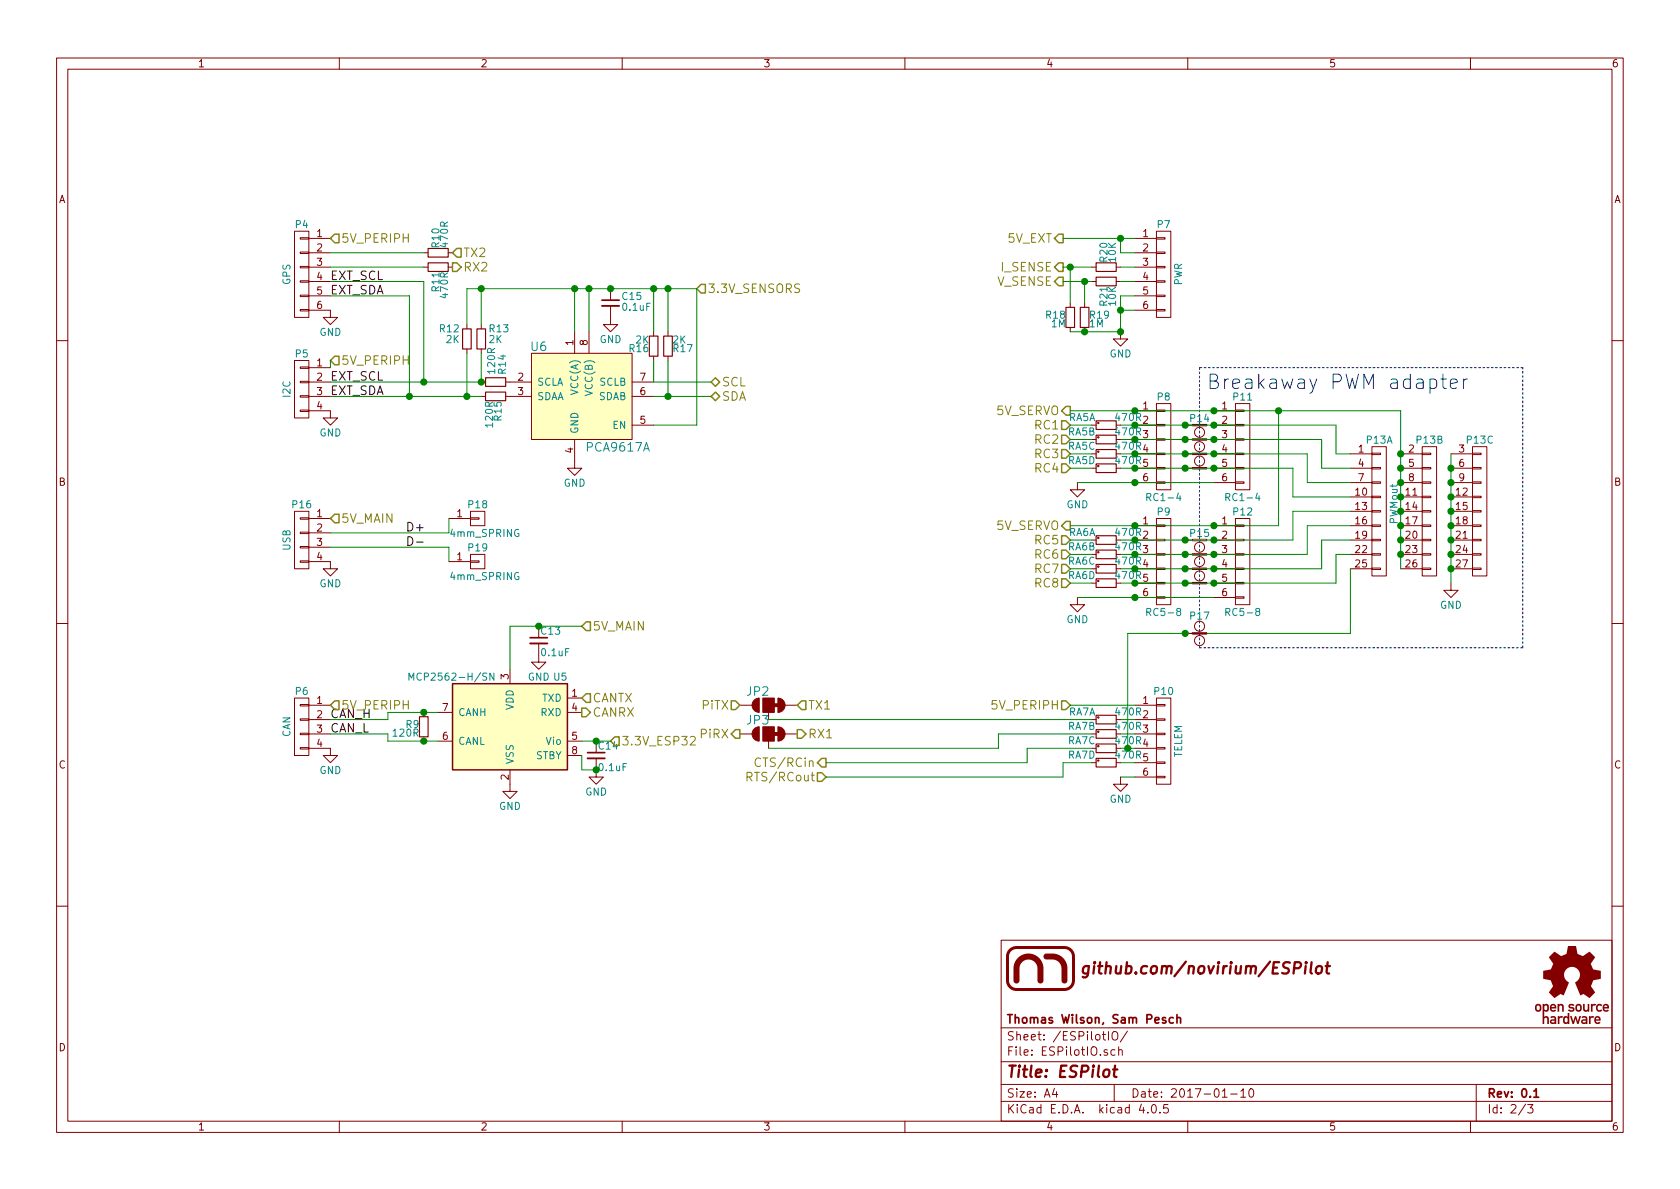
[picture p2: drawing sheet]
EESchema Schematic File Version 2
LIBS:ESPilot
LIBS:power
LIBS:device
LIBS:transistors
LIBS:conn
LIBS:linear
LIBS:regul
LIBS:74xx
LIBS:cmos4000
LIBS:adc-dac
LIBS:memory
LIBS:xilinx
LIBS:microcontrollers
LIBS:dsp
LIBS:microchip
LIBS:analog_switches
LIBS:motorola
LIBS:texas
LIBS:intel
LIBS:audio
LIBS:interface
LIBS:digital-audio
LIBS:philips
LIBS:display
LIBS:cypress
LIBS:siliconi
LIBS:opto
LIBS:atmel
LIBS:contrib
LIBS:valves
LIBS:ESPilot-cache
EELAYER 25 0
EELAYER END
$Descr A4 11693 8268
encoding utf-8
Sheet 2 3
Title "ESPilot"
Date "2017-01-10"
Rev "0.1"
Comp "Thomas Wilson, Sam Pesch"
Comment1 ""
Comment2 "ESPilot"
Comment3 ""
Comment4 ""
$EndDescr
$Comp
L CONN_01X06 P10
U 1 1
P 8100 5150
F 0 "P10" H 8100 5500 50  0000 C CNN
F 1 "TELEM" V 8200 5150 50  0000 C CNN
F 2 "ESPilot:JST_GH_BM06B-GHS-TBT_06x1.25mm_Straight" H 8100 5150 50  0001 C CNN
F 3 "" H 8100 5150 50  0000 C CNN
	1    8100 5150
	1    0    0    -1  
$EndComp
$Comp
L CONN_01X06 P4
U 1 1
P 2100 1900
F 0 "P4" H 2100 2250 50  0000 C CNN
F 1 "GPS" V 2200 1900 50  0000 C CNN
F 2 "ESPilot:JST_GH_BM06B-GHS-TBT_06x1.25mm_Straight" H 2100 1900 50  0001 C CNN
F 3 "" H 2100 1900 50  0000 C CNN
	1    2100 1900
	-1   0    0    -1  
$EndComp
Text Label 2300 1950 0    60   ~ 0
EXT_SCL
Text Label 2300 2050 0    60   ~ 0
EXT_SDA
$Comp
L CONN_01X04 P6
U 1 1
P 2100 5050
F 0 "P6" H 2100 5300 50  0000 C CNN
F 1 "CAN" V 2200 5050 50  0000 C CNN
F 2 "ESPilot:JST_GH_BM04B-GHS-TBT_04x1.25mm_Straight" H 2100 5050 50  0001 C CNN
F 3 "" H 2100 5050 50  0000 C CNN
	1    2100 5050
	-1   0    0    -1  
$EndComp
$Comp
L CONN_01X04 P5
U 1 1
P 2100 2700
F 0 "P5" H 2100 2950 50  0000 C CNN
F 1 "I2C" V 2200 2700 50  0000 C CNN
F 2 "ESPilot:JST_GH_BM04B-GHS-TBT_04x1.25mm_Straight" H 2100 2700 50  0001 C CNN
F 3 "" H 2100 2700 50  0000 C CNN
	1    2100 2700
	-1   0    0    -1  
$EndComp
$Comp
L CONN_01X06 P7
U 1 1
P 8100 1900
F 0 "P7" H 8100 2250 50  0000 C CNN
F 1 "PWR" V 8200 1900 50  0000 C CNN
F 2 "ESPilot:JST_GH_BM06B-GHS-TBT_06x1.25mm_Straight" H 8100 1900 50  0001 C CNN
F 3 "" H 8100 1900 50  0000 C CNN
	1    8100 1900
	1    0    0    -1  
$EndComp
$Comp
L CONN_01X06 P8
U 1 1
P 8100 3100
F 0 "P8" H 8100 3450 50  0000 C CNN
F 1 "RC1-4" H 8100 2750 50  0000 C CNN
F 2 "ESPilot:JST_GH_BM06B-GHS-TBT_06x1.25mm_Straight" H 8100 3100 50  0001 C CNN
F 3 "" H 8100 3100 50  0000 C CNN
	1    8100 3100
	1    0    0    -1  
$EndComp
$Comp
L MCP2562-H/SN U5
U 1 1
P 3550 5050
F 0 "U5" H 3150 5400 50  0000 L CNN
F 1 "MCP2562-H/SN" H 3650 5400 50  0000 L CNN
F 2 "Housings_DFN_QFN:DFN-8-1EP_3x3mm_Pitch0.65mm" H 3550 4550 50  0001 C CIN
F 3 "" H 3550 5050 50  0000 C CNN
F 4 "MCP2562-E/MF-ND" H 3550 5050 60  0001 C CNN "Sup_DigiKey"
F 5 "MCP2562-E/MF" H 3550 5050 60  0001 C CNN "Man_Microchip"
	1    3550 5050
	-1   0    0    -1  
$EndComp
$Comp
L GND #PWR024
U 1 1
P 4150 5350
F 0 "#PWR024" H 4150 5100 50  0001 C CNN
F 1 "GND" H 4150 5200 50  0000 C CNN
F 2 "" H 4150 5350 50  0000 C CNN
F 3 "" H 4150 5350 50  0000 C CNN
	1    4150 5350
	-1   0    0    -1  
$EndComp
$Comp
L GND #PWR025
U 1 1
P 3550 5450
F 0 "#PWR025" H 3550 5200 50  0001 C CNN
F 1 "GND" H 3550 5300 50  0000 C CNN
F 2 "" H 3550 5450 50  0000 C CNN
F 3 "" H 3550 5450 50  0000 C CNN
	1    3550 5450
	-1   0    0    -1  
$EndComp
$Comp
L C_Small C13
U 1 1
P 3750 4450
F 0 "C13" H 3760 4520 50  0000 L CNN
F 1 "0.1uF" H 3760 4370 50  0000 L CNN
F 2 "Capacitors_SMD:C_0603" H 3750 4450 50  0001 C CNN
F 3 "" H 3750 4450 50  0000 C CNN
	1    3750 4450
	1    0    0    -1  
$EndComp
$Comp
L GND #PWR026
U 1 1
P 3750 4550
F 0 "#PWR026" H 3750 4300 50  0001 C CNN
F 1 "GND" H 3750 4400 50  0000 C CNN
F 2 "" H 3750 4550 50  0000 C CNN
F 3 "" H 3750 4550 50  0000 C CNN
	1    3750 4550
	-1   0    0    -1  
$EndComp
$Comp
L GND #PWR027
U 1 1
P 7500 3350
F 0 "#PWR027" H 7500 3100 50  0001 C CNN
F 1 "GND" H 7500 3200 50  0000 C CNN
F 2 "" H 7500 3350 50  0000 C CNN
F 3 "" H 7500 3350 50  0000 C CNN
	1    7500 3350
	-1   0    0    -1  
$EndComp
$Comp
L CONN_01X06 P9
U 1 1
P 8100 3900
F 0 "P9" H 8100 4250 50  0000 C CNN
F 1 "RC5-8" H 8100 3550 50  0000 C CNN
F 2 "ESPilot:JST_GH_BM06B-GHS-TBT_06x1.25mm_Straight" H 8100 3900 50  0001 C CNN
F 3 "" H 8100 3900 50  0000 C CNN
	1    8100 3900
	1    0    0    -1  
$EndComp
$Comp
L GND #PWR028
U 1 1
P 7500 4150
F 0 "#PWR028" H 7500 3900 50  0001 C CNN
F 1 "GND" H 7500 4000 50  0000 C CNN
F 2 "" H 7500 4150 50  0000 C CNN
F 3 "" H 7500 4150 50  0000 C CNN
	1    7500 4150
	-1   0    0    -1  
$EndComp
$Comp
L R_Small R9
U 1 1
P 2950 5050
F 0 "R9" H 2980 5070 50  0000 L CNN
F 1 "120R" H 2980 5010 50  0000 L CNN
F 2 "Resistors_SMD:R_0603" H 2950 5050 50  0001 C CNN
F 3 "" H 2950 5050 50  0000 C CNN
	1    2950 5050
	-1   0    0    -1  
$EndComp
Text Label 2300 5100 0    60   ~ 0
CAN_L
Text Label 2300 5000 0    60   ~ 0
CAN_H
$Comp
L GND #PWR029
U 1 1
P 2300 5200
F 0 "#PWR029" H 2300 4950 50  0001 C CNN
F 1 "GND" H 2300 5050 50  0000 C CNN
F 2 "" H 2300 5200 50  0000 C CNN
F 3 "" H 2300 5200 50  0000 C CNN
	1    2300 5200
	-1   0    0    -1  
$EndComp
$Comp
L C_Small C14
U 1 1
P 4150 5250
F 0 "C14" H 4160 5320 50  0000 L CNN
F 1 "0.1uF" H 4160 5170 50  0000 L CNN
F 2 "Capacitors_SMD:C_0603" H 4150 5250 50  0001 C CNN
F 3 "" H 4150 5250 50  0000 C CNN
	1    4150 5250
	1    0    0    -1  
$EndComp
$Comp
L GND #PWR030
U 1 1
P 7800 5400
F 0 "#PWR030" H 7800 5150 50  0001 C CNN
F 1 "GND" H 7800 5250 50  0000 C CNN
F 2 "" H 7800 5400 50  0000 C CNN
F 3 "" H 7800 5400 50  0000 C CNN
	1    7800 5400
	-1   0    0    -1  
$EndComp
$Comp
L GND #PWR031
U 1 1
P 7800 2300
F 0 "#PWR031" H 7800 2050 50  0001 C CNN
F 1 "GND" H 7800 2150 50  0000 C CNN
F 2 "" H 7800 2300 50  0000 C CNN
F 3 "" H 7800 2300 50  0000 C CNN
	1    7800 2300
	-1   0    0    -1  
$EndComp
$Comp
L CONN_01X06 P11
U 1 1
P 8650 3100
F 0 "P11" H 8650 3450 50  0000 C CNN
F 1 "RC1-4" H 8650 2750 50  0000 C CNN
F 2 "ESPilot:JST_GH_BM06B-GHS-TBT_06x1.25mm_Straight" H 8650 3100 50  0001 C CNN
F 3 "" H 8650 3100 50  0000 C CNN
	1    8650 3100
	1    0    0    -1  
$EndComp
$Comp
L CONN_03X09_Split P13
U 1 1
P 9600 3500
F 0 "P13" H 9600 3950 50  0000 C CNN
F 1 "PWMout" V 9700 3500 50  0000 C CNN
F 2 "ESPilot:Pin_Header_Angled_3x09" H 9600 3500 50  0001 C CNN
F 3 "" H 9600 3500 50  0000 C CNN
	1    9600 3500
	1    0    0    -1  
$EndComp
$Comp
L CONN_03X09_Split P13
U 2 1
P 9950 3500
F 0 "P13" H 9950 3950 50  0000 C CNN
F 1 "PWMout" V 10050 3500 50  0001 C CNN
F 2 "ESPilot:Pin_Header_Angled_3x09" H 9950 3500 50  0001 C CNN
F 3 "" H 9950 3500 50  0000 C CNN
	2    9950 3500
	1    0    0    -1  
$EndComp
$Comp
L CONN_03X09_Split P13
U 3 1
P 10300 3500
F 0 "P13" H 10300 3950 50  0000 C CNN
F 1 "PWMout" V 10400 3500 50  0001 C CNN
F 2 "ESPilot:Pin_Header_Angled_3x09" H 10300 3500 50  0001 C CNN
F 3 "" H 10300 3500 50  0000 C CNN
	3    10300 3500
	1    0    0    -1  
$EndComp
$Comp
L CONN_01X06 P12
U 1 1
P 8650 3900
F 0 "P12" H 8650 4250 50  0000 C CNN
F 1 "RC5-8" H 8650 3550 50  0000 C CNN
F 2 "ESPilot:JST_GH_BM06B-GHS-TBT_06x1.25mm_Straight" H 8650 3900 50  0001 C CNN
F 3 "" H 8650 3900 50  0000 C CNN
	1    8650 3900
	1    0    0    -1  
$EndComp
$Comp
L GND #PWR032
U 1 1
P 10100 4050
F 0 "#PWR032" H 10100 3800 50  0001 C CNN
F 1 "GND" H 10100 3900 50  0000 C CNN
F 2 "" H 10100 4050 50  0000 C CNN
F 3 "" H 10100 4050 50  0000 C CNN
	1    10100 4050
	-1   0    0    -1  
$EndComp
$Comp
L PCA9617A U6
U 1 1
P 4000 2900
F 0 "U6" H 3750 3400 60  0000 C CNN
F 1 "PCA9617A" H 4300 2700 60  0000 C CNN
F 2 "Housings_SSOP:TSSOP-8_3x3mm_Pitch0.65mm" H 4000 2900 60  0001 C CNN
F 3 "" H 4000 2900 60  0001 C CNN
	1    4000 2900
	1    0    0    -1  
$EndComp
$Comp
L C_Small C15
U 1 1
P 4250 2100
F 0 "C15" H 4325 2150 50  0000 L CNN
F 1 "0.1uF" H 4325 2075 50  0000 L CNN
F 2 "Capacitors_SMD:C_0603" H 4250 2100 50  0001 C CNN
F 3 "" H 4250 2100 50  0000 C CNN
	1    4250 2100
	1    0    0    -1  
$EndComp
$Comp
L GND #PWR033
U 1 1
P 4250 2200
F 0 "#PWR033" H 4250 1950 50  0001 C CNN
F 1 "GND" H 4250 2050 50  0000 C CNN
F 2 "" H 4250 2200 50  0000 C CNN
F 3 "" H 4250 2200 50  0000 C CNN
	1    4250 2200
	1    0    0    -1  
$EndComp
$Comp
L GND #PWR034
U 1 1
P 4000 3200
F 0 "#PWR034" H 4000 2950 50  0001 C CNN
F 1 "GND" H 4000 3050 50  0000 C CNN
F 2 "" H 4000 3200 50  0000 C CNN
F 3 "" H 4000 3200 50  0000 C CNN
	1    4000 3200
	1    0    0    -1  
$EndComp
$Comp
L R_Small R16
U 1 1
P 4550 2400
F 0 "R16" H 4580 2420 50  0000 L CNN
F 1 "2K" H 4580 2360 50  0000 L CNN
F 2 "Resistors_SMD:R_0603" H 4550 2400 50  0001 C CNN
F 3 "" H 4550 2400 50  0000 C CNN
	1    4550 2400
	-1   0    0    1   
$EndComp
$Comp
L R_Small R17
U 1 1
P 4650 2400
F 0 "R17" H 4680 2420 50  0000 L CNN
F 1 "2K" H 4680 2360 50  0000 L CNN
F 2 "Resistors_SMD:R_0603" H 4650 2400 50  0001 C CNN
F 3 "" H 4650 2400 50  0000 C CNN
	1    4650 2400
	1    0    0    1   
$EndComp
$Comp
L R_Small R14
U 1 1
P 3450 2650
F 0 "R14" H 3500 2700 50  0000 L CNN
F 1 "120R" H 3500 2625 50  0000 L CNN
F 2 "Resistors_SMD:R_0603" H 3450 2650 50  0001 C CNN
F 3 "" H 3450 2650 50  0000 C CNN
	1    3450 2650
	0    1    -1   0   
$EndComp
$Comp
L R_Small R13
U 1 1
P 3350 2350
F 0 "R13" H 3400 2425 50  0000 L CNN
F 1 "2K" H 3400 2350 50  0000 L CNN
F 2 "Resistors_SMD:R_0603" H 3350 2350 50  0001 C CNN
F 3 "" H 3350 2350 50  0000 C CNN
	1    3350 2350
	1    0    0    -1  
$EndComp
$Comp
L R_Small R12
U 1 1
P 3250 2350
F 0 "R12" H 3300 2425 50  0000 L CNN
F 1 "2K" H 3300 2350 50  0000 L CNN
F 2 "Resistors_SMD:R_0603" H 3250 2350 50  0001 C CNN
F 3 "" H 3250 2350 50  0000 C CNN
	1    3250 2350
	-1   0    0    -1  
$EndComp
$Comp
L R_Small R15
U 1 1
P 3450 2750
F 0 "R15" H 3480 2770 50  0000 L CNN
F 1 "120R" H 3480 2710 50  0000 L CNN
F 2 "Resistors_SMD:R_0603" H 3450 2750 50  0001 C CNN
F 3 "" H 3450 2750 50  0000 C CNN
	1    3450 2750
	0    1    1    0   
$EndComp
Text Label 2300 2650 0    60   ~ 0
EXT_SCL
Text Label 2300 2750 0    60   ~ 0
EXT_SDA
$Comp
L GND #PWR035
U 1 1
P 2300 2850
F 0 "#PWR035" H 2300 2600 50  0001 C CNN
F 1 "GND" H 2300 2700 50  0000 C CNN
F 2 "" H 2300 2850 50  0000 C CNN
F 3 "" H 2300 2850 50  0000 C CNN
	1    2300 2850
	1    0    0    -1  
$EndComp
$Comp
L GND #PWR036
U 1 1
P 2300 2150
F 0 "#PWR036" H 2300 1900 50  0001 C CNN
F 1 "GND" H 2300 2000 50  0000 C CNN
F 2 "" H 2300 2150 50  0000 C CNN
F 3 "" H 2300 2150 50  0000 C CNN
	1    2300 2150
	1    0    0    -1  
$EndComp
$Comp
L R_Small R11
U 1 1
P 3050 1850
F 0 "R11" H 3080 1870 50  0000 L CNN
F 1 "470R" H 3080 1810 50  0000 L CNN
F 2 "Resistors_SMD:R_0603" H 3050 1850 50  0001 C CNN
F 3 "" H 3050 1850 50  0000 C CNN
	1    3050 1850
	0    -1   1    0   
$EndComp
$Comp
L R_Small R10
U 1 1
P 3050 1750
F 0 "R10" H 3080 1770 50  0000 L CNN
F 1 "470R" H 3080 1710 50  0000 L CNN
F 2 "Resistors_SMD:R_0603" H 3050 1750 50  0001 C CNN
F 3 "" H 3050 1750 50  0000 C CNN
	1    3050 1750
	0    -1   -1   0   
$EndComp
$Comp
L R_Small R20
U 1 1
P 7700 1850
F 0 "R20" H 7730 1870 50  0000 L CNN
F 1 "10K" H 7730 1810 50  0000 L CNN
F 2 "Resistors_SMD:R_0603" H 7700 1850 50  0001 C CNN
F 3 "" H 7700 1850 50  0000 C CNN
	1    7700 1850
	0    -1   -1   0   
$EndComp
$Comp
L R_Small R21
U 1 1
P 7700 1950
F 0 "R21" H 7730 1970 50  0000 L CNN
F 1 "10K" H 7730 1910 50  0000 L CNN
F 2 "Resistors_SMD:R_0603" H 7700 1950 50  0001 C CNN
F 3 "" H 7700 1950 50  0000 C CNN
	1    7700 1950
	0    -1   1    0   
$EndComp
$Comp
L R_Small R19
U 1 1
P 7550 2200
F 0 "R19" H 7580 2220 50  0000 L CNN
F 1 "1M" H 7580 2160 50  0000 L CNN
F 2 "Resistors_SMD:R_0603" H 7550 2200 50  0001 C CNN
F 3 "" H 7550 2200 50  0000 C CNN
	1    7550 2200
	1    0    0    -1  
$EndComp
$Comp
L R_Small R18
U 1 1
P 7450 2200
F 0 "R18" H 7480 2220 50  0000 L CNN
F 1 "1M" H 7480 2160 50  0000 L CNN
F 2 "Resistors_SMD:R_0603" H 7450 2200 50  0001 C CNN
F 3 "" H 7450 2200 50  0000 C CNN
	1    7450 2200
	-1   0    0    -1  
$EndComp
$Comp
L JUMPER_OPT JP2
U 1 1
P 5350 4900
F 0 "JP2" H 5425 5000 60  0000 C CNN
F 1 "JUMPER_OPT" H 5550 4800 40  0001 C CNN
F 2 "ESPilot:Jumper_Opt-2mm-0.5mm_gap" H 5425 4900 60  0001 C CNN
F 3 "" H 5425 4900 60  0000 C CNN
	1    5350 4900
	-1   0    0    -1  
$EndComp
$Comp
L JUMPER_OPT JP3
U 1 1
P 5350 5100
F 0 "JP3" H 5425 5200 60  0000 C CNN
F 1 "JUMPER_OPT" H 5550 5000 40  0001 C CNN
F 2 "ESPilot:Jumper_Opt-2mm-0.5mm_gap" H 5425 5100 60  0001 C CNN
F 3 "" H 5425 5100 60  0000 C CNN
	1    5350 5100
	-1   0    0    -1  
$EndComp
Text HLabel 7450 4900 0    60   Input ~ 0
5V_PERIPH
Text HLabel 2300 1650 2    60   Input ~ 0
5V_PERIPH
Text HLabel 2300 2500 2    60   Input ~ 0
5V_PERIPH
Text HLabel 2300 4900 2    60   Input ~ 0
5V_PERIPH
Text HLabel 3150 1750 2    60   Input ~ 0
TX2
Text HLabel 3150 1850 2    60   Output ~ 0
RX2
Text HLabel 4850 2000 2    60   Input ~ 0
3.3V_SENSORS
Text HLabel 4950 2650 2    60   BiDi ~ 0
SCL
Text HLabel 4950 2750 2    60   BiDi ~ 0
SDA
Text HLabel 4050 4350 2    60   Input ~ 0
5V_MAIN
Text HLabel 4250 5150 2    60   Input ~ 0
3.3V_ESP32
Text HLabel 4050 4850 2    60   Input ~ 0
CANTX
Text HLabel 4050 4950 2    60   Output ~ 0
CANRX
Text HLabel 7450 2950 0    60   Input ~ 0
RC1
Text HLabel 7450 3050 0    60   Input ~ 0
RC2
Text HLabel 7450 3150 0    60   Input ~ 0
RC3
Text HLabel 7450 3250 0    60   Input ~ 0
RC4
Text HLabel 7450 3750 0    60   Input ~ 0
RC5
Text HLabel 7450 3850 0    60   Input ~ 0
RC6
Text HLabel 7450 3950 0    60   Input ~ 0
RC7
Text HLabel 7450 4050 0    60   Input ~ 0
RC8
Text HLabel 5750 5400 0    60   Input ~ 0
RTS/RCout
Text HLabel 5750 5300 0    60   Output ~ 0
CTS/RCin
Text HLabel 7450 3650 0    60   Output ~ 0
5V_SERVO
Text HLabel 7450 2850 0    60   Output ~ 0
5V_SERVO
Text HLabel 7400 1650 0    60   Output ~ 0
5V_EXT
Text HLabel 7400 1850 0    60   Output ~ 0
I_SENSE
Text HLabel 7400 1950 0    60   Output ~ 0
V_SENSE
Text HLabel 5150 4900 0    60   Input ~ 0
PiTX
Text HLabel 5150 5100 0    60   Output ~ 0
PiRX
Text HLabel 5550 5100 2    60   Output ~ 0
RX1
Text HLabel 5550 4900 2    60   Input ~ 0
TX1
Text Notes 8400 2700 0    100  ~ 0
Breakaway PWM adapter
$Comp
L BREAKAWAY_01X04 P14
U 1 1
P 8350 3100
F 0 "P14" H 8350 3300 50  0000 C CNN
F 1 "BREAKAWAY_01X06" V 8450 3100 50  0001 C CNN
F 2 "ESPilot:4_pin_0.4mm_breakaway" H 8350 3100 50  0001 C CNN
F 3 "" H 8350 3100 50  0000 C CNN
	1    8350 3100
	1    0    0    -1  
$EndComp
$Comp
L BREAKAWAY_01X04 P15
U 1 1
P 8350 3900
F 0 "P15" H 8350 4100 50  0000 C CNN
F 1 "BREAKAWAY_01X06" V 8450 3900 50  0001 C CNN
F 2 "ESPilot:4_pin_0.4mm_breakaway" H 8350 3900 50  0001 C CNN
F 3 "" H 8350 3900 50  0000 C CNN
	1    8350 3900
	1    0    0    -1  
$EndComp
Wire Wire Line
	7400 1650 7800 1650
Wire Wire Line
	7800 1650 7900 1650
Wire Wire Line
	4050 5250 4050 5350
Wire Wire Line
	3550 4350 3750 4350
Wire Wire Line
	3750 4350 4050 4350
Wire Wire Line
	3550 4350 3550 4650
Connection ~ 3750 4350
Wire Wire Line
	2700 5150 2950 5150
Wire Wire Line
	2950 5150 3050 5150
Wire Wire Line
	2700 4950 2950 4950
Wire Wire Line
	2950 4950 3050 4950
Connection ~ 2950 4950
Connection ~ 2950 5150
Wire Wire Line
	2300 5000 2700 5000
Wire Wire Line
	2700 5000 2700 4950
Wire Wire Line
	2700 5150 2700 5100
Wire Wire Line
	2700 5100 2300 5100
Wire Wire Line
	4050 5350 4150 5350
Connection ~ 4150 5350
Wire Wire Line
	4050 5150 4150 5150
Wire Wire Line
	4150 5150 4250 5150
Connection ~ 4150 5150
Wire Wire Line
	5350 5000 7600 5000
Wire Wire Line
	5350 5200 6950 5200
Wire Wire Line
	7600 5100 6950 5100
Wire Wire Line
	6950 5100 6950 5200
Wire Wire Line
	5750 5300 7150 5300
Wire Wire Line
	5750 5400 7400 5400
Wire Wire Line
	7900 2050 7800 2050
Wire Wire Line
	7800 2050 7800 2150
Wire Wire Line
	7800 2150 7800 2300
Wire Wire Line
	7800 2150 7900 2150
Connection ~ 7800 2150
Wire Wire Line
	7900 1750 7800 1750
Wire Wire Line
	7800 1750 7800 1650
Connection ~ 7800 1650
Connection ~ 7900 2850
Connection ~ 7900 3350
Connection ~ 7900 3650
Connection ~ 7900 4150
Wire Wire Line
	9400 3250 9200 3250
Wire Wire Line
	9200 3250 9200 3050
Wire Wire Line
	9400 3350 9100 3350
Wire Wire Line
	9100 3350 9100 3150
Wire Wire Line
	9000 3250 9000 3450
Wire Wire Line
	9000 3450 9400 3450
Wire Wire Line
	9200 3950 9200 3750
Wire Wire Line
	9200 3750 9400 3750
Wire Wire Line
	9400 3650 9100 3650
Wire Wire Line
	9100 3650 9100 3850
Wire Wire Line
	9000 3750 9000 3550
Wire Wire Line
	9000 3550 9400 3550
Wire Wire Line
	8900 3650 8900 2850
Wire Wire Line
	9750 2850 9750 3150
Wire Wire Line
	9750 3150 9750 3250
Wire Wire Line
	9750 3250 9750 3350
Wire Wire Line
	9750 3350 9750 3450
Wire Wire Line
	9750 3450 9750 3550
Wire Wire Line
	9750 3550 9750 3650
Wire Wire Line
	9750 3650 9750 3750
Wire Wire Line
	9750 3750 9750 3850
Wire Wire Line
	9750 3850 9750 3950
Connection ~ 8900 2850
Connection ~ 9750 3150
Connection ~ 9750 3250
Connection ~ 9750 3350
Connection ~ 9750 3450
Connection ~ 9750 3550
Connection ~ 9750 3650
Connection ~ 9750 3750
Wire Wire Line
	10100 3150 10100 3250
Wire Wire Line
	10100 3250 10100 3350
Wire Wire Line
	10100 3350 10100 3450
Wire Wire Line
	10100 3450 10100 3550
Wire Wire Line
	10100 3550 10100 3650
Wire Wire Line
	10100 3650 10100 3750
Wire Wire Line
	10100 3750 10100 3850
Wire Wire Line
	10100 3850 10100 3950
Wire Wire Line
	10100 3950 10100 4050
Connection ~ 10100 3250
Connection ~ 10100 3350
Connection ~ 10100 3450
Connection ~ 10100 3550
Connection ~ 10100 3650
Connection ~ 10100 3750
Connection ~ 10100 3850
Wire Wire Line
	4000 2000 4000 2300
Wire Wire Line
	4100 2000 4100 2300
Connection ~ 4100 2000
Wire Wire Line
	4550 2500 4550 2650
Wire Wire Line
	4550 2750 4650 2750
Wire Wire Line
	4650 2750 4950 2750
Wire Wire Line
	4650 2750 4650 2500
Wire Wire Line
	4650 2000 4650 2300
Connection ~ 4250 2000
Wire Wire Line
	4550 2000 4550 2300
Connection ~ 4550 2000
Wire Wire Line
	4550 2650 4950 2650
Connection ~ 4650 2750
Wire Wire Line
	3350 2650 3350 2450
Wire Wire Line
	3250 2750 3250 2450
Wire Wire Line
	2300 2750 2850 2750
Wire Wire Line
	2850 2750 3250 2750
Wire Wire Line
	3250 2750 3350 2750
Wire Wire Line
	3350 2000 3350 2250
Connection ~ 4000 2000
Wire Wire Line
	3250 2000 3250 2250
Connection ~ 3350 2000
Wire Wire Line
	2300 2650 2950 2650
Wire Wire Line
	2950 2650 3350 2650
Connection ~ 3250 2750
Connection ~ 3350 2650
Wire Wire Line
	2300 1950 2950 1950
Wire Wire Line
	2950 1950 2950 2650
Connection ~ 2950 2650
Wire Wire Line
	2300 2050 2850 2050
Wire Wire Line
	2850 2050 2850 2750
Connection ~ 2850 2750
Wire Wire Line
	3250 2000 3350 2000
Wire Wire Line
	3350 2000 4000 2000
Wire Wire Line
	4000 2000 4100 2000
Wire Wire Line
	4100 2000 4250 2000
Wire Wire Line
	4250 2000 4550 2000
Wire Wire Line
	4550 2000 4650 2000
Wire Wire Line
	4650 2000 4850 2000
Wire Wire Line
	4550 2950 4850 2950
Wire Wire Line
	4850 2950 4850 2000
Connection ~ 4650 2000
Wire Wire Line
	2950 1750 2300 1750
Wire Wire Line
	2300 1850 2950 1850
Wire Wire Line
	7550 2100 7550 1950
Wire Wire Line
	7400 1950 7550 1950
Wire Wire Line
	7550 1950 7600 1950
Wire Wire Line
	7400 1850 7450 1850
Wire Wire Line
	7450 1850 7600 1850
Wire Wire Line
	7450 1850 7450 2100
Connection ~ 7550 1950
Connection ~ 7450 1850
Wire Wire Line
	7800 1950 7900 1950
Wire Wire Line
	7900 1850 7800 1850
Wire Wire Line
	7800 2300 7550 2300
Wire Wire Line
	7550 2300 7450 2300
Connection ~ 7550 2300
Connection ~ 7800 2300
Wire Wire Line
	7400 5400 7400 5300
Wire Wire Line
	7600 5200 7150 5200
Wire Wire Line
	7150 5200 7150 5300
Wire Notes Line
	8350 2550 8350 4500
Wire Notes Line
	8350 4500 10600 4500
Wire Notes Line
	10600 4500 10600 2550
Wire Notes Line
	10600 2550 8350 2550
Wire Wire Line
	7450 2850 7900 2850
Wire Wire Line
	7900 2850 8450 2850
Wire Wire Line
	8450 2850 8900 2850
Wire Wire Line
	8900 2850 9750 2850
Wire Wire Line
	7800 2950 7900 2950
Wire Wire Line
	7900 2950 8250 2950
Wire Wire Line
	8250 2950 8450 2950
Wire Wire Line
	8450 2950 9300 2950
Wire Wire Line
	9200 3050 8450 3050
Wire Wire Line
	8450 3050 8250 3050
Wire Wire Line
	8250 3050 7900 3050
Wire Wire Line
	7900 3050 7800 3050
Wire Wire Line
	9100 3150 8450 3150
Wire Wire Line
	8450 3150 8250 3150
Wire Wire Line
	8250 3150 7900 3150
Wire Wire Line
	7900 3150 7800 3150
Wire Wire Line
	7800 3250 7900 3250
Wire Wire Line
	7900 3250 8250 3250
Wire Wire Line
	8250 3250 8450 3250
Wire Wire Line
	8450 3250 9000 3250
Wire Wire Line
	7500 3350 7900 3350
Wire Wire Line
	7900 3350 8450 3350
Wire Wire Line
	7450 3650 7900 3650
Wire Wire Line
	7900 3650 8450 3650
Wire Wire Line
	8450 3650 8900 3650
Wire Wire Line
	7800 3750 7900 3750
Wire Wire Line
	7900 3750 8250 3750
Wire Wire Line
	8250 3750 8450 3750
Wire Wire Line
	8450 3750 9000 3750
Wire Wire Line
	9100 3850 8450 3850
Wire Wire Line
	8450 3850 8250 3850
Wire Wire Line
	8250 3850 7900 3850
Wire Wire Line
	7900 3850 7800 3850
Wire Wire Line
	7800 3950 7900 3950
Wire Wire Line
	7900 3950 8250 3950
Wire Wire Line
	8250 3950 8450 3950
Wire Wire Line
	8450 3950 9200 3950
Wire Wire Line
	7800 4050 7900 4050
Wire Wire Line
	7900 4050 8250 4050
Wire Wire Line
	8250 4050 8450 4050
Wire Wire Line
	8450 4050 9300 4050
Wire Wire Line
	7500 4150 7900 4150
Wire Wire Line
	7900 4150 8450 4150
Connection ~ 8450 2850
Connection ~ 8450 3650
Connection ~ 8250 3750
Connection ~ 8450 3750
Connection ~ 8450 3850
Connection ~ 8250 3850
Connection ~ 8250 3950
Connection ~ 8450 3950
Connection ~ 8450 4050
Connection ~ 8250 4050
Connection ~ 8250 2950
Connection ~ 8450 2950
Connection ~ 8250 3050
Connection ~ 8450 3050
Connection ~ 8450 3150
Connection ~ 8250 3150
Connection ~ 8250 3250
Connection ~ 8450 3250
Wire Wire Line
	9300 2950 9300 3150
Wire Wire Line
	9300 3150 9400 3150
Wire Wire Line
	9300 4050 9300 3850
Wire Wire Line
	9300 3850 9400 3850
Connection ~ 9750 3850
Connection ~ 10100 3950
Wire Wire Line
	9400 4400 9400 3950
Wire Wire Line
	7850 4400 8250 4400
Wire Wire Line
	8250 4400 9400 4400
Wire Wire Line
	7850 4400 7850 5200
Wire Wire Line
	7800 5200 7850 5200
Wire Wire Line
	7850 5200 7900 5200
Connection ~ 7850 5200
Wire Wire Line
	7450 4900 7900 4900
Wire Wire Line
	7800 5000 7900 5000
Wire Wire Line
	7800 5100 7900 5100
Wire Wire Line
	7800 5300 7900 5300
Wire Wire Line
	7800 5400 7900 5400
$Comp
L CONN_01X04 P16
U 1 1
P 2100 3750
F 0 "P16" H 2100 4000 50  0000 C CNN
F 1 "USB" V 2200 3750 50  0000 C CNN
F 2 "ESPilot:JST_GH_BM04B-GHS-TBT_04x1.25mm_Straight" H 2100 3750 50  0001 C CNN
F 3 "" H 2100 3750 50  0000 C CNN
	1    2100 3750
	-1   0    0    -1  
$EndComp
$Comp
L GND #PWR037
U 1 1
P 2300 3900
F 0 "#PWR037" H 2300 3650 50  0001 C CNN
F 1 "GND" H 2300 3750 50  0000 C CNN
F 2 "" H 2300 3900 50  0000 C CNN
F 3 "" H 2300 3900 50  0000 C CNN
	1    2300 3900
	-1   0    0    -1  
$EndComp
Text HLabel 2300 3600 2    60   Input ~ 0
5V_MAIN
$Comp
L BREAKAWAY_01X01 P17
U 1 1
P 8350 4400
F 0 "P17" H 8350 4525 50  0000 C CNN
F 1 "BREAKAWAY_01X01" V 8500 4400 50  0001 C CNN
F 2 "ESPilot:1_pin_0.4mm_breakaway" H 8350 4300 50  0001 C CNN
F 3 "" H 8350 4300 50  0000 C CNN
	1    8350 4400
	1    0    0    -1  
$EndComp
Connection ~ 8250 4400
$Comp
L CONN_01X01 P19
U 1 1
P 3325 3900
F 0 "P19" H 3325 4000 50  0000 C CNN
F 1 "4mm_SPRING" H 3375 3800 50  0000 C CNN
F 2 "ESPilot:Spring_Contact_IIC_Cannon_Z_Series" H 3325 3900 50  0001 C CNN
F 3 "" H 3325 3900 50  0000 C CNN
F 4 "1003-2384-1-ND" H 3325 3900 60  0001 C CNN "Sup_Digikey"
F 5 "120220-0315" H 3325 3900 60  0001 C CNN "Man_ICC-Cannon"
	1    3325 3900
	1    0    0    -1  
$EndComp
Wire Wire Line
	3125 3600 3125 3700
Wire Wire Line
	3125 3700 2300 3700
Wire Wire Line
	2300 3800 3125 3800
Wire Wire Line
	3125 3800 3125 3900
$Comp
L CONN_01X01 P18
U 1 1
P 3325 3600
F 0 "P18" H 3325 3700 50  0000 C CNN
F 1 "4mm_SPRING" H 3375 3500 50  0000 C CNN
F 2 "ESPilot:Spring_Contact_IIC_Cannon_Z_Series" H 3325 3600 50  0001 C CNN
F 3 "" H 3325 3600 50  0000 C CNN
F 4 "1003-2384-1-ND" H 3325 3600 60  0001 C CNN "Sup_Digikey"
F 5 "120220-0315" H 3325 3600 60  0001 C CNN "Man_ICC-Cannon"
	1    3325 3600
	1    0    0    -1  
$EndComp
Text Label 2825 3800 0    60   ~ 0
D-
Text Label 2825 3700 0    60   ~ 0
D+
$Comp
L R_Array4 RA5
U 1 1
P 7700 2950
F 0 "RA5" V 7750 3025 50  0000 L CNN
F 1 "470R" V 7750 2700 50  0000 L CNN
F 2 "Resistors_SMD:R_Array_Convex_4x0603" H 7700 2950 50  0001 C CNN
F 3 "" H 7700 2950 50  0000 C CNN
	1    7700 2950
	0    -1   -1   0   
$EndComp
$Comp
L R_Array4 RA5
U 2 1
P 7700 3050
F 0 "RA5" V 7750 3125 50  0000 L CNN
F 1 "470R" V 7750 2800 50  0000 L CNN
F 2 "Resistors_SMD:R_Array_Convex_4x0603" H 7700 3050 50  0001 C CNN
F 3 "" H 7700 3050 50  0000 C CNN
	2    7700 3050
	0    -1   -1   0   
$EndComp
$Comp
L R_Array4 RA5
U 3 1
P 7700 3150
F 0 "RA5" V 7750 3225 50  0000 L CNN
F 1 "470R" V 7750 2900 50  0000 L CNN
F 2 "Resistors_SMD:R_Array_Convex_4x0603" H 7700 3150 50  0001 C CNN
F 3 "" H 7700 3150 50  0000 C CNN
	3    7700 3150
	0    -1   -1   0   
$EndComp
$Comp
L R_Array4 RA5
U 4 1
P 7700 3250
F 0 "RA5" V 7750 3325 50  0000 L CNN
F 1 "470R" V 7750 3000 50  0000 L CNN
F 2 "Resistors_SMD:R_Array_Convex_4x0603" H 7700 3250 50  0001 C CNN
F 3 "" H 7700 3250 50  0000 C CNN
	4    7700 3250
	0    -1   -1   0   
$EndComp
Wire Wire Line
	7450 2950 7600 2950
Wire Wire Line
	7450 3050 7600 3050
Wire Wire Line
	7450 3150 7600 3150
Wire Wire Line
	7450 3250 7600 3250
$Comp
L R_Array4 RA6
U 1 1
P 7700 3750
F 0 "RA6" V 7750 3825 50  0000 L CNN
F 1 "470R" V 7750 3500 50  0000 L CNN
F 2 "Resistors_SMD:R_Array_Convex_4x0603" H 7700 3750 50  0001 C CNN
F 3 "" H 7700 3750 50  0000 C CNN
	1    7700 3750
	0    -1   -1   0   
$EndComp
$Comp
L R_Array4 RA6
U 2 1
P 7700 3850
F 0 "RA6" V 7750 3925 50  0000 L CNN
F 1 "470R" V 7750 3600 50  0000 L CNN
F 2 "Resistors_SMD:R_Array_Convex_4x0603" H 7700 3850 50  0001 C CNN
F 3 "" H 7700 3850 50  0000 C CNN
	2    7700 3850
	0    -1   -1   0   
$EndComp
$Comp
L R_Array4 RA6
U 3 1
P 7700 3950
F 0 "RA6" V 7750 4025 50  0000 L CNN
F 1 "470R" V 7750 3700 50  0000 L CNN
F 2 "Resistors_SMD:R_Array_Convex_4x0603" H 7700 3950 50  0001 C CNN
F 3 "" H 7700 3950 50  0000 C CNN
	3    7700 3950
	0    -1   -1   0   
$EndComp
$Comp
L R_Array4 RA6
U 4 1
P 7700 4050
F 0 "RA6" V 7750 4125 50  0000 L CNN
F 1 "470R" V 7750 3800 50  0000 L CNN
F 2 "Resistors_SMD:R_Array_Convex_4x0603" H 7700 4050 50  0001 C CNN
F 3 "" H 7700 4050 50  0000 C CNN
	4    7700 4050
	0    -1   -1   0   
$EndComp
Wire Wire Line
	7600 3750 7450 3750
Wire Wire Line
	7600 3850 7450 3850
Wire Wire Line
	7600 3950 7450 3950
Wire Wire Line
	7600 4050 7450 4050
Connection ~ 7900 3750
Connection ~ 7900 3850
Connection ~ 7900 3950
Connection ~ 7900 4050
Connection ~ 7900 2950
Connection ~ 7900 3050
Connection ~ 7900 3150
Connection ~ 7900 3250
$Comp
L R_Array4 RA7
U 1 1
P 7700 5000
F 0 "RA7" V 7750 5075 50  0000 L CNN
F 1 "470R" V 7750 4750 50  0000 L CNN
F 2 "Resistors_SMD:R_Array_Convex_4x0603" H 7700 5000 50  0001 C CNN
F 3 "" H 7700 5000 50  0000 C CNN
	1    7700 5000
	0    -1   -1   0   
$EndComp
$Comp
L R_Array4 RA7
U 2 1
P 7700 5100
F 0 "RA7" V 7750 5175 50  0000 L CNN
F 1 "470R" V 7750 4850 50  0000 L CNN
F 2 "Resistors_SMD:R_Array_Convex_4x0603" H 7700 5100 50  0001 C CNN
F 3 "" H 7700 5100 50  0000 C CNN
	2    7700 5100
	0    -1   -1   0   
$EndComp
$Comp
L R_Array4 RA7
U 3 1
P 7700 5200
F 0 "RA7" V 7750 5275 50  0000 L CNN
F 1 "470R" V 7750 4950 50  0000 L CNN
F 2 "Resistors_SMD:R_Array_Convex_4x0603" H 7700 5200 50  0001 C CNN
F 3 "" H 7700 5200 50  0000 C CNN
	3    7700 5200
	0    -1   -1   0   
$EndComp
$Comp
L R_Array4 RA7
U 4 1
P 7700 5300
F 0 "RA7" V 7750 5375 50  0000 L CNN
F 1 "470R" V 7750 5050 50  0000 L CNN
F 2 "Resistors_SMD:R_Array_Convex_4x0603" H 7700 5300 50  0001 C CNN
F 3 "" H 7700 5300 50  0000 C CNN
	4    7700 5300
	0    -1   -1   0   
$EndComp
Wire Wire Line
	7400 5300 7600 5300
Wire Wire Line
	2300 2500 2300 2550
$EndSCHEMATC
